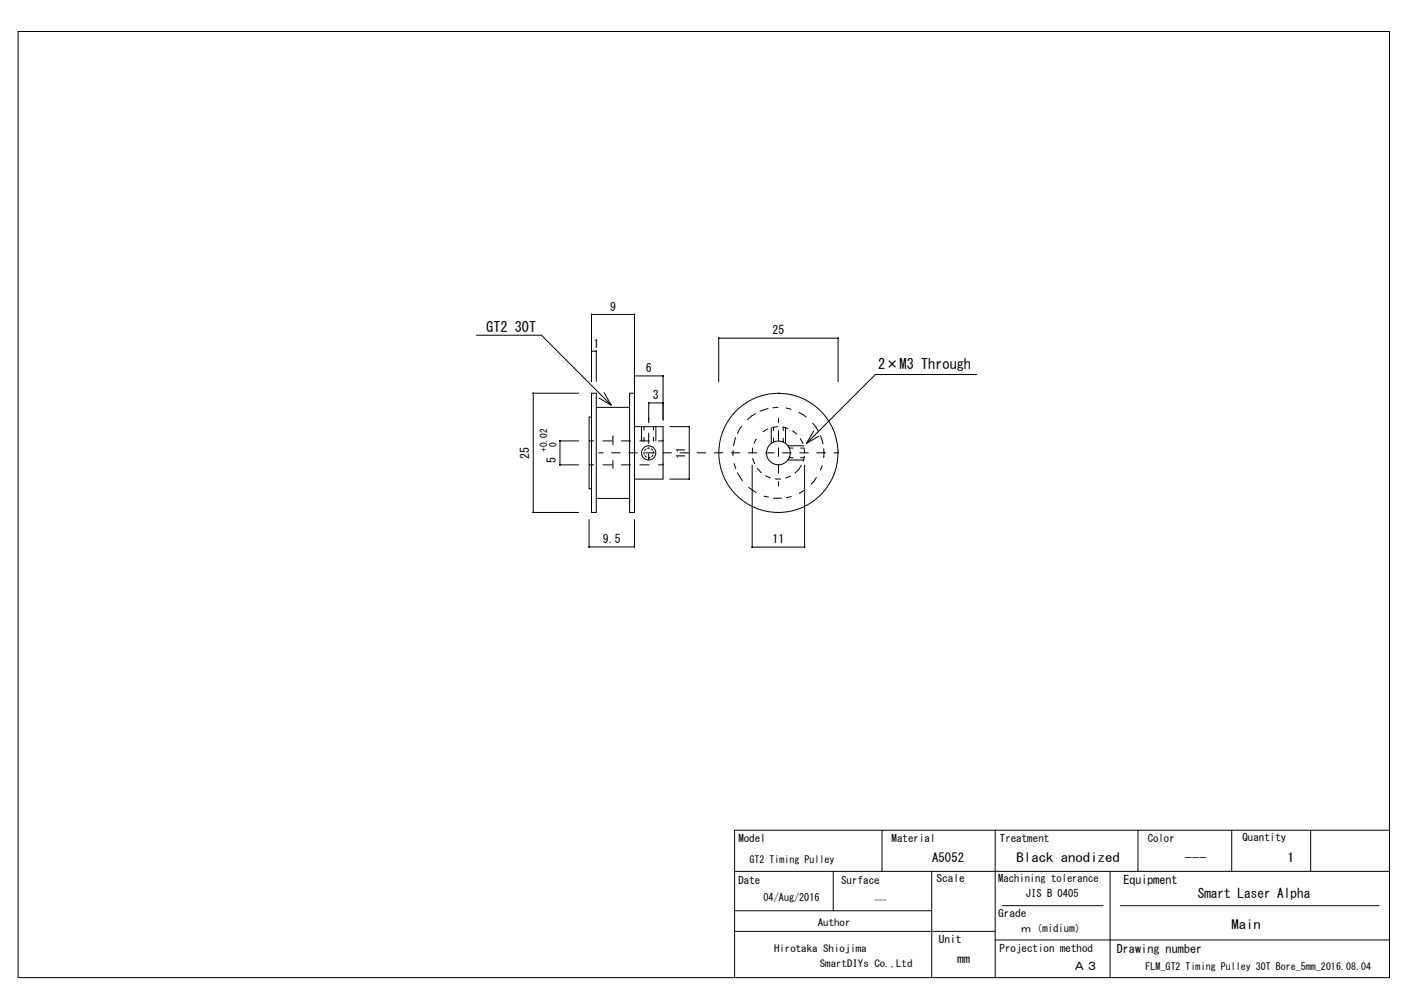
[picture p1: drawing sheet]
<svg xmlns="http://www.w3.org/2000/svg" width="297mm" height="210mm" viewBox="0 0 297 210" stroke-linecap="round" stroke-linejoin="round" font-family="sans-serif">
<g fill="none" stroke="#000" stroke-width=".21">
<path d="M3.8 6.6h287.3v198.2h-287.3zM99.8 70.2h13.6l14.6 14.7M123.9 65.8v.1M123.9 73.5v.1M123.9 65.8v14.1M123.9 65.9h9M123.9 73.6h1M124 65.8v.1M124 73.5v.1M124.9 73.5v.1M124.9 73.5v6.4M132.9 65.8v.1"/>
<path d="M132.9 78.7v.1M132.9 65.8v41.6h-1v-25h1M132.9 78.8h6M138.9 78.7v.1M138.9 78.7v9.3M150.5 70.8v.1M150.5 70.8l.1 9.2M150.6 70.8h25M150.6 70.8v.1M175.5 70.8v.1M175.5 70.8l.1 9.2M175.6 70.8v.1"/>
<path d="M204.6 78.5h-21.2l-14.4 14.4M111.7 82.3v.1M111.7 82.4h9.5M111.7 82.3v25.1M111.7 82.4h.1M117.3 92.3v.1M117.3 97.4h.1M117.3 92.3v5.1M117.3 92.4h3.9M117.3 97.4h3.9M123.4 92.4h1M123.4 97.4h1"/>
<path d="M123.9 82.4h1v25h-1zM123.9 87.4h-.5v15h.5M124.9 85.3h7M125.4 94.9h.9M125.5 83.4l2.5 1.5M126.3 92.4h1.9M126.3 97.4h1.9M126.6 82.3l1.4 2.6M128.1 94.9h1.8M128.4 91.5h.1M128.4 91.5v1.7M128.4 96.5v1.6"/>
<path d="M130.2 92.4h1.9M130.2 97.4h1.9M131.7 94.9h1.8M132.9 89.4h6v11h-6M134 92.4h2M134 97.4h2M134.4 89.4v3M134.9 92.4h.1M134.9 89.4v.7M134.9 91.6v.8M134.9 94.7v.4M135.1 95.5l.3 .3"/>
<path d="M135.3 94.9h1.8M135.3 94.1l-.3 .3M135.9 84.4h.1M135.9 96.2h.1M135.9 84.4v4.2M135.9 90.7v2.2M135.9 95.1v1.1M135.9 84.4h3M136.1 93.9h-.4M136.2 95.8l-.4 .1M136.4 94l.3 .3M136.8 95.3l-.3 .3"/>
<path d="M136.9 94.7v.2M136.9 92.4h.1M136.9 94.9h.1M136.9 89.4v.7M136.9 91.6v.8M137.4 89.4v3M137.9 92.4h1M137.9 97.4h1M138.9 94.9h1.8M138.9 84.4h.1M138.9 92.4h.1M138.9 97.4h.1"/>
<path d="M140.3 89.4h4.1M142.5 94.9h1.7M144.3 89.4h.1M144.4 89.3v11.1M144.4 89.4h.1M146 94.9h1.8M149.6 94.9h1.8M153.2 94.9h1.8M153.6 94.4l-.1 1M153.8 97.1l.3 1.1M154.1 91.7l-.5 1.7M154.5 99.1l1 1.6"/>
<path d="M155.4 89.3l-.9 1.5M156.8 94.9h1.8M157.6 97.4v17.2h10.9v-17.2M157.7 93.9l-.1 1M157.7 96l.4 1.1M158.2 86.7l-1.6 1.2M158.4 92l-.5 .9M158.6 98.1l.9 .9M160.4 94.9h1.8M160.4 99.7l1 .4M160.8 89.9l-1 .5M160.9 85.6l-1.7 .5"/>
<path d="M161.6 89.6v3.3M162.1 92.6h.1M162.1 89.5v.7M162.1 91.8v.8M162.9 89.4l-1.1 .1M163 85.4h-1.1M163.1 87.6v.9M163.1 90.3v1.7M163.1 93.8v1.8M163.1 97.3v1.8M163.9 94.9h1.8M164 89.5l1.1 .2"/>
<path d="M164.1 92.6h.1M164.1 89.5v.7M164.1 91.8v.8M164.5 89.6v3.3M164.7 85.5l1 .2M165.1 93.4h3.3M165.1 96.4h3.3M165.4 93.9h.1M165.4 95.9h.1M165.4 93.9h.7M165.4 95.9h.7M165.6 99.7l-1 .5"/>
<path d="M166 90.2l.9 .7M167.4 86.4l1.5 1M167.5 94.9h1.8M167.7 91.9l.5 1M167.7 93.9h.8M167.7 95.9h.8M167.9 97.5l-.6 .8-.8 .8M168.5 94v.9M168.5 95.6l-.2 1M168.5 94.9h.1M170.2 88.6l1.2 1.7M170.5 90.3l-1.5 2.6"/>
<path d="M171.1 94.9h1.8M171.6 91.4l-2.6 1.5M171.9 91.3l.5 1.7M172.2 97.6l-.3 .9M172.5 94l.1 .9M172.6 94.9h.1M172.6 94.9l-.1 1M174.7 94.9h.9M175.6 94.9h.1M111.7 107.3v.1M111.7 107.4h9.5M123.4 108.9v5.7"/>
<path d="M123.4 114.6h9.5M123.4 114.5v.1M124.9 104.4h7M132.9 114.5v.1M132.9 108.9v5.7M140.3 100.4h4.1M144.3 100.3v.1M144.4 100.3v.1M156.8 102.1l1.6 1.1M157.5 114.6v.1M157.6 114.6h.1M160.1 103.9l.9 .2"/>
<path d="M162 104.4h1.7M162.5 100.3h1M163.1 101.8h.1M163.1 100.9v.9M165.8 104l-1.1 .2M168.4 102.8l-.9 .5M168.6 114.6v.1M171 100l-1.1 1.4M184.8 173.9v8.6M208.5 173.9v30.9M238.4 173.9v8.6M258 173.9v8.6"/>
<path d="M274.6 173.9v8.6M291.1 173.9h-137.2v30.9M153.9 190.8h41.3M153.9 182.5h137.2M153.9 195.1h54.6M174.5 182.5v8.3M195.2 182.5v22.3M208.5 196.9h82.6M209.9 189.7h21.2M232.5 182.5v22.3M234.7 189.7h54.2"/>
<circle cx="135.9" cy="94.9" r="1.49"/>
<circle cx="163.1" cy="94.9" r="12.5"/>
<circle cx="163.1" cy="94.9" r="2.48"/>
</g>
<g font-size="3">
<text x="101.9" y="69.7">GT2 30T</text>
<text x="183.9" y="77.4">2×M3 Through</text>
</g>
<text font-size="2.8" x="250.9" y="188">Smart Laser Alpha</text>
<g font-size="2.6">
<text x="195.3" y="180.7">A5052</text>
<text x="213" y="180.6">Black anodized</text>
<text x="248.2" y="180.6">---</text>
<text x="269.6" y="180.5">1</text>
<text x="258" y="194.6">Main</text>
</g>
<g font-size="2.5">
<text x="127.8" y="65.1">9</text>
<text x="161.8" y="70.1">25</text>
<text x="124.4" y="72.9">1</text>
<text x="135.3" y="78">6</text>
<text x="136.8" y="83.6">3</text>
<text x="110.8" y="96.1" transform="rotate(-90 110.8 96.1)">25</text>
<text x="116.5" y="97" transform="rotate(-90 116.5 97)">5</text>
<text x="143.5" y="96.1" transform="rotate(-90 143.5 96.1)">11</text>
<text x="126.3" y="113.8">9.5</text>
<text x="161.8" y="113.8">11</text>
<text x="235.3" y="185.2">Equipment</text>
<text x="200.6" y="201.7">mm</text>
<text x="224.8" y="203.2">Ａ３</text>
<text x="234" y="199.6">Drawing number</text>
</g>
<g font-size="2.2">
<text x="154.7" y="176.4">Model</text>
<text x="186.8" y="176.4">Material</text>
<text x="209.4" y="176.4">Treatment</text>
<text x="240.4" y="176.4">Color</text>
<text x="260.3" y="176.1">Quantity</text>
<text x="154.7" y="185.2">Date</text>
<text x="176.2" y="185.3">Surface</text>
<text x="196.2" y="184.8">Scale</text>
<text x="209.1" y="184.8">Machining tolerance</text>
<text x="160" y="188.7">04/Aug/2016</text>
<text x="214.9" y="188">JIS B 0405</text>
<text x="196.6" y="197.6">Unit</text>
<text x="209.1" y="192">Grade</text>
<text x="213.9" y="195.2">ｍ（midium）</text>
<text x="209.4" y="199.4">Projection method</text>
</g>
<g font-size="2.1">
<text x="157" y="180.7">GT2 Timing Pulley</text>
<text x="171.3" y="193.9">Author</text>
<text x="162.1" y="199.4">Hirotaka Shiojima</text>
<text x="171.7" y="202.6">SmartDIYs Co.,Ltd</text>
<text x="240" y="203.1">FLM_GT2 Timing Pulley 30T Bore_5mm_2016.08.04</text>
</g>
<g font-size="2">
<text x="114.6" y="94.7" transform="rotate(-90 114.6 94.7)">+0.02</text>
<text x="116.6" y="93.7" transform="rotate(-90 116.6 93.7)">0</text>
</g>
<text font-size="1.8" x="183.2" y="189.1">---</text>
</svg>
